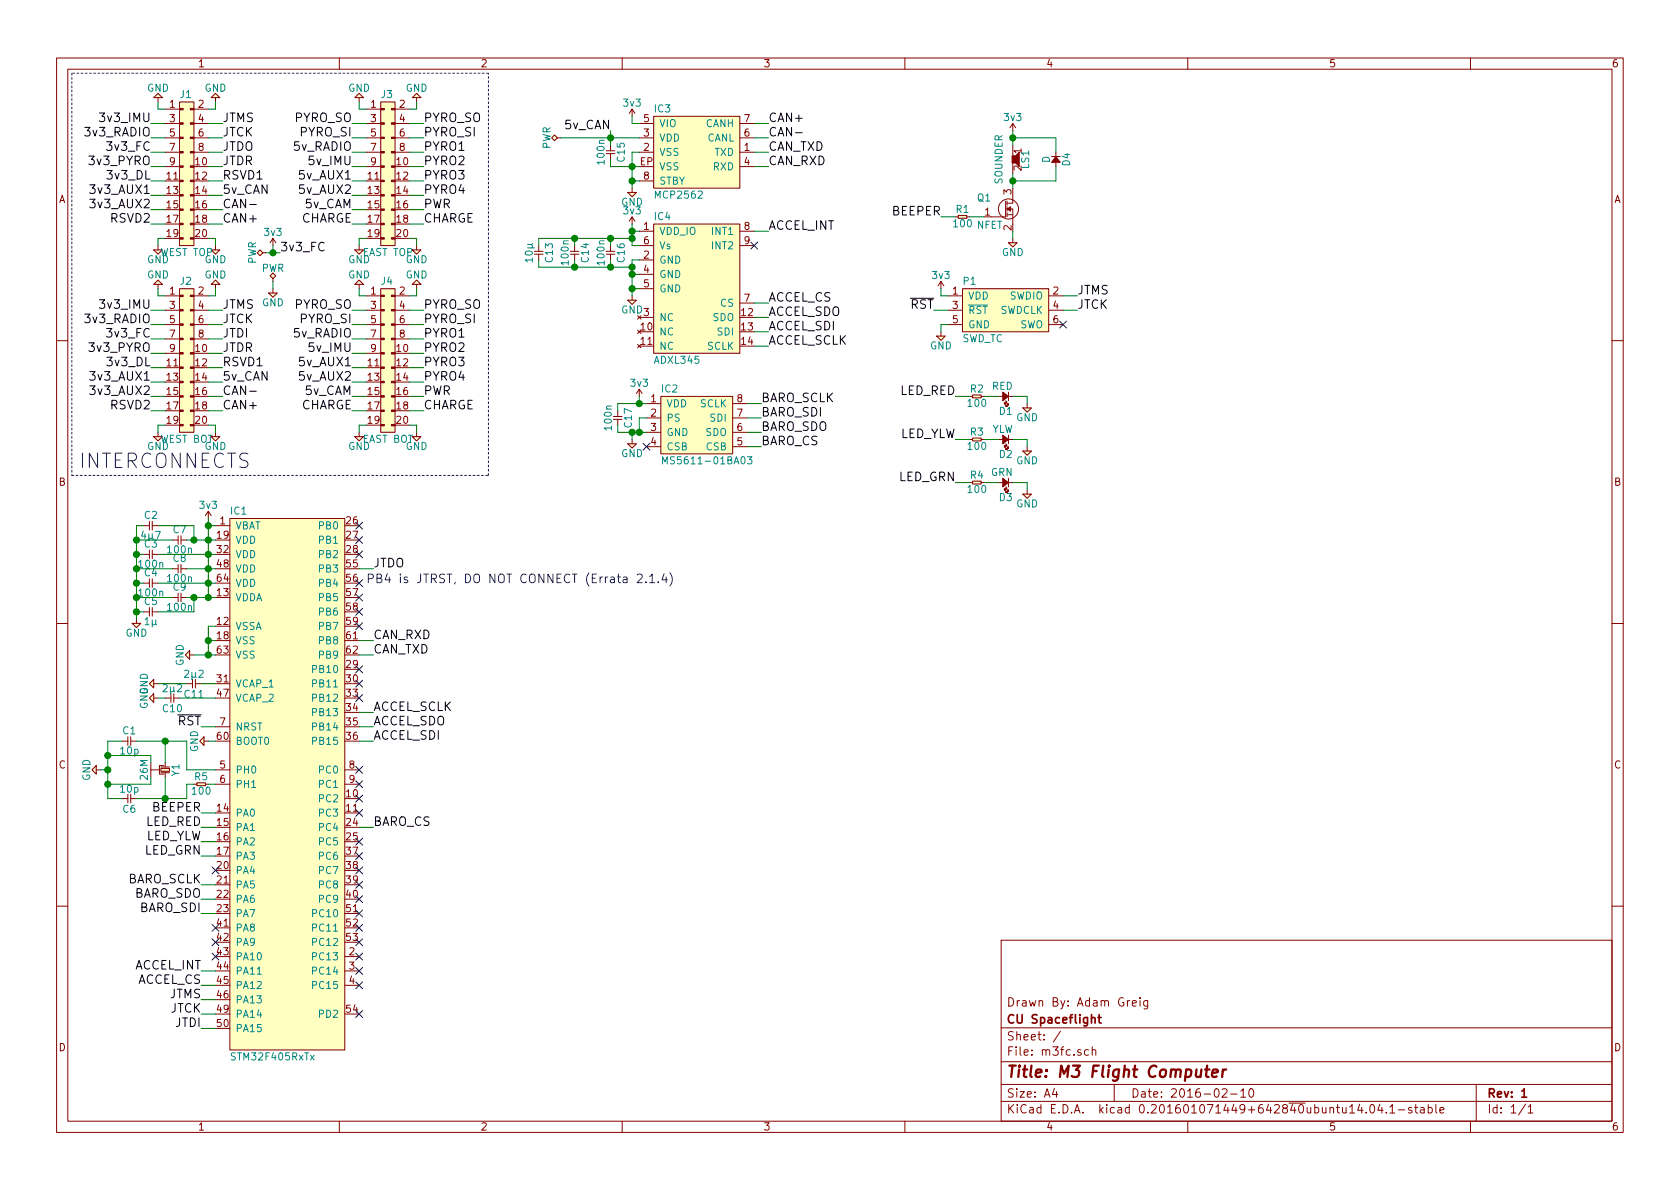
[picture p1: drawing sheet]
EESchema Schematic File Version 2
LIBS:agg-kicad
LIBS:m3fc-cache
EELAYER 25 0
EELAYER END
$Descr A4 11693 8268
encoding utf-8
Sheet 1 1
Title "M3 Flight Computer"
Date "2016-02-10"
Rev "1"
Comp "CU Spaceflight"
Comment1 "Drawn By: Adam Greig"
Comment2 ""
Comment3 ""
Comment4 ""
$EndDescr
$Comp
L CONN_02x10 J3
U 1 1
P 2750 750
F 0 "J3" H 2650 850 50  0000 L CNN
F 1 "EAST TOP" H 2700 -250 50  0000 C CNN
F 2 "agg:TFML-110-02-L-D" H 2750 750 50  0001 C CNN
F 3 "" H 2750 750 50  0001 C CNN
F 4 "TFML-110-02-L-D" H 2750 750 60  0001 C CNN "Samtec"
	1    2750 750 
	1    0    0    -1  
$EndComp
$Comp
L MS5611-01BA03 IC2
U 1 1
P 4800 2900
F 0 "IC2" H 4600 3100 50  0000 L CNN
F 1 "MS5611-01BA03" H 4600 2600 50  0000 L CNN
F 2 "agg:MS5611" H 4600 2500 50  0001 L CNN
F 3 "" H 4850 2900 50  0001 C CNN
F 4 "2362662" H 4600 2400 50  0001 L CNN "Farnell"
	1    4800 2900
	1    0    0    -1  
$EndComp
$Comp
L ADXL345 IC4
U 1 1
P 4850 1900
F 0 "IC4" H 4550 2300 50  0000 L CNN
F 1 "ADXL345" H 4550 1300 50  0000 L CNN
F 2 "agg:ADXL3x5" H 4550 1200 50  0001 L CNN
F 3 "" H 4450 1400 50  0001 C CNN
F 4 "1853935" H 4550 1100 50  0001 L CNN "Farnell"
	1    4850 1900
	1    0    0    -1  
$EndComp
$Comp
L SOUNDER LS1
U 1 1
P 7050 1100
F 0 "LS1" H 7050 1185 50  0000 C CNN
F 1 "SOUNDER" H 7050 1000 50  0000 C CNN
F 2 "agg:KSSG13J12-N" H 7050 1120 50  0001 C CNN
F 3 "" H 7050 1120 50  0001 C CNN
F 4 "2215089" H 7050 1100 60  0001 C CNN "Farnell"
	1    7050 1100
	0    1    1    0   
$EndComp
$Comp
L MCP2562 IC3
U 1 1
P 4850 1050
F 0 "IC3" H 4550 1350 50  0000 L CNN
F 1 "MCP2562" H 4550 750 50  0000 L CNN
F 2 "agg:DFN-8-EP-MICROCHIP" H 4550 650 50  0001 L CNN
F 3 "http://ww1.microchip.com/downloads/en/DeviceDoc/20005167C.pdf" H 4550 550 50  0001 L CNN
F 4 "2448755" H 4550 450 50  0001 L CNN "Farnell"
	1    4850 1050
	1    0    0    -1  
$EndComp
$Comp
L NFET Q1
U 1 1
P 7050 1400
F 0 "Q1" H 6800 1430 50  0000 L CNN
F 1 "NFET" H 6800 1240 50  0000 L CNN
F 2 "agg:SOT-23" H 7050 1400 50  0001 C CNN
F 3 "" H 7050 1400 50  0001 C CNN
F 4 "2069541" H 7050 1400 60  0001 C CNN "Farnell"
	1    7050 1400
	1    0    0    -1  
$EndComp
$Comp
L GND #PWR01
U 1 1
P 1500 1700
F 0 "#PWR01" H 1370 1740 50  0001 L CNN
F 1 "GND" H 1500 1600 50  0000 C CNN
F 2 "" H 1500 1700 60  0000 C CNN
F 3 "" H 1500 1700 60  0000 C CNN
	1    1500 1700
	1    0    0    -1  
$EndComp
$Comp
L GND #PWR02
U 1 1
P 1100 1700
F 0 "#PWR02" H 970 1740 50  0001 L CNN
F 1 "GND" H 1100 1600 50  0000 C CNN
F 2 "" H 1100 1700 60  0000 C CNN
F 3 "" H 1100 1700 60  0000 C CNN
	1    1100 1700
	1    0    0    -1  
$EndComp
$Comp
L GND #PWR03
U 1 1
P 1100 700
F 0 "#PWR03" H 970 740 50  0001 L CNN
F 1 "GND" H 1100 600 50  0000 C CNN
F 2 "" H 1100 700 60  0000 C CNN
F 3 "" H 1100 700 60  0000 C CNN
	1    1100 700 
	-1   0    0    1   
$EndComp
$Comp
L GND #PWR04
U 1 1
P 1500 700
F 0 "#PWR04" H 1370 740 50  0001 L CNN
F 1 "GND" H 1500 600 50  0000 C CNN
F 2 "" H 1500 700 60  0000 C CNN
F 3 "" H 1500 700 60  0000 C CNN
	1    1500 700 
	-1   0    0    1   
$EndComp
$Comp
L GND #PWR05
U 1 1
P 2500 1700
F 0 "#PWR05" H 2370 1740 50  0001 L CNN
F 1 "GND" H 2500 1600 50  0000 C CNN
F 2 "" H 2500 1700 60  0000 C CNN
F 3 "" H 2500 1700 60  0000 C CNN
	1    2500 1700
	1    0    0    -1  
$EndComp
$Comp
L GND #PWR06
U 1 1
P 2900 1700
F 0 "#PWR06" H 2770 1740 50  0001 L CNN
F 1 "GND" H 2900 1600 50  0000 C CNN
F 2 "" H 2900 1700 60  0000 C CNN
F 3 "" H 2900 1700 60  0000 C CNN
	1    2900 1700
	1    0    0    -1  
$EndComp
$Comp
L GND #PWR07
U 1 1
P 2500 700
F 0 "#PWR07" H 2370 740 50  0001 L CNN
F 1 "GND" H 2500 600 50  0000 C CNN
F 2 "" H 2500 700 60  0000 C CNN
F 3 "" H 2500 700 60  0000 C CNN
	1    2500 700 
	-1   0    0    1   
$EndComp
$Comp
L GND #PWR08
U 1 1
P 2900 700
F 0 "#PWR08" H 2770 740 50  0001 L CNN
F 1 "GND" H 2900 600 50  0000 C CNN
F 2 "" H 2900 700 60  0000 C CNN
F 3 "" H 2900 700 60  0000 C CNN
	1    2900 700 
	-1   0    0    1   
$EndComp
Text Label 1550 1050 0    60   ~ 0
JTDO
Text Label 1550 1150 0    60   ~ 0
JTDR
Text Label 1550 850  0    60   ~ 0
JTMS
Text Label 1550 950  0    60   ~ 0
JTCK
Text Label 1050 850  2    60   ~ 0
3v3_IMU
Text Label 1050 950  2    60   ~ 0
3v3_RADIO
Text Label 1050 1050 2    60   ~ 0
3v3_FC
Text Label 1050 1150 2    60   ~ 0
3v3_PYRO
Text Label 1050 1250 2    60   ~ 0
3v3_DL
Text Label 1550 1350 0    60   ~ 0
5v_CAN
Text Label 1550 1450 0    60   ~ 0
CAN-
Text Label 1550 1550 0    60   ~ 0
CAN+
$Comp
L GND #PWR09
U 1 1
P 1500 3000
F 0 "#PWR09" H 1370 3040 50  0001 L CNN
F 1 "GND" H 1500 2900 50  0000 C CNN
F 2 "" H 1500 3000 60  0000 C CNN
F 3 "" H 1500 3000 60  0000 C CNN
	1    1500 3000
	1    0    0    -1  
$EndComp
$Comp
L GND #PWR010
U 1 1
P 1100 3000
F 0 "#PWR010" H 970 3040 50  0001 L CNN
F 1 "GND" H 1100 2900 50  0000 C CNN
F 2 "" H 1100 3000 60  0000 C CNN
F 3 "" H 1100 3000 60  0000 C CNN
	1    1100 3000
	1    0    0    -1  
$EndComp
$Comp
L GND #PWR011
U 1 1
P 1100 2000
F 0 "#PWR011" H 970 2040 50  0001 L CNN
F 1 "GND" H 1100 1900 50  0000 C CNN
F 2 "" H 1100 2000 60  0000 C CNN
F 3 "" H 1100 2000 60  0000 C CNN
	1    1100 2000
	-1   0    0    1   
$EndComp
$Comp
L GND #PWR012
U 1 1
P 1500 2000
F 0 "#PWR012" H 1370 2040 50  0001 L CNN
F 1 "GND" H 1500 1900 50  0000 C CNN
F 2 "" H 1500 2000 60  0000 C CNN
F 3 "" H 1500 2000 60  0000 C CNN
	1    1500 2000
	-1   0    0    1   
$EndComp
Text Label 1550 2350 0    60   ~ 0
JTDI
Text Label 1550 2450 0    60   ~ 0
JTDR
Text Label 1550 2150 0    60   ~ 0
JTMS
Text Label 1550 2250 0    60   ~ 0
JTCK
Text Label 1050 2150 2    60   ~ 0
3v3_IMU
Text Label 1050 2250 2    60   ~ 0
3v3_RADIO
Text Label 1050 2350 2    60   ~ 0
3v3_FC
Text Label 1050 2450 2    60   ~ 0
3v3_PYRO
Text Label 1050 2550 2    60   ~ 0
3v3_DL
Text Label 1550 2650 0    60   ~ 0
5v_CAN
Text Label 1550 2750 0    60   ~ 0
CAN-
Text Label 1550 2850 0    60   ~ 0
CAN+
Text Label 2450 850  2    60   ~ 0
PYRO_SO
Text Label 2950 850  0    60   ~ 0
PYRO_SO
Text Label 2450 950  2    60   ~ 0
PYRO_SI
Text Label 2950 950  0    60   ~ 0
PYRO_SI
Text Label 2450 1050 2    60   ~ 0
5v_RADIO
Text Label 2450 1150 2    60   ~ 0
5v_IMU
Text Label 2450 1250 2    60   ~ 0
5v_AUX1
Text Label 2450 1350 2    60   ~ 0
5v_AUX2
Text Label 2450 1450 2    60   ~ 0
5v_CAM
Text Label 2450 1550 2    60   ~ 0
CHARGE
Text Label 2950 1550 0    60   ~ 0
CHARGE
Text Label 2950 1450 0    60   ~ 0
PWR
Text Label 2950 1350 0    60   ~ 0
PYRO4
Text Label 2950 1250 0    60   ~ 0
PYRO3
Text Label 2950 1150 0    60   ~ 0
PYRO2
Text Label 2950 1050 0    60   ~ 0
PYRO1
$Comp
L CONN_02x10 J4
U 1 1
P 2750 2050
F 0 "J4" H 2650 2150 50  0000 L CNN
F 1 "EAST BOT" H 2700 1050 50  0000 C CNN
F 2 "agg:SFML-110-02-L-D-LC" H 2750 2050 50  0001 C CNN
F 3 "" H 2750 2050 50  0001 C CNN
F 4 "SFML-110-02-L-D-LC" H 2750 2050 60  0001 C CNN "Samtec"
	1    2750 2050
	1    0    0    -1  
$EndComp
$Comp
L GND #PWR013
U 1 1
P 2500 3000
F 0 "#PWR013" H 2370 3040 50  0001 L CNN
F 1 "GND" H 2500 2900 50  0000 C CNN
F 2 "" H 2500 3000 60  0000 C CNN
F 3 "" H 2500 3000 60  0000 C CNN
	1    2500 3000
	1    0    0    -1  
$EndComp
$Comp
L GND #PWR014
U 1 1
P 2900 3000
F 0 "#PWR014" H 2770 3040 50  0001 L CNN
F 1 "GND" H 2900 2900 50  0000 C CNN
F 2 "" H 2900 3000 60  0000 C CNN
F 3 "" H 2900 3000 60  0000 C CNN
	1    2900 3000
	1    0    0    -1  
$EndComp
$Comp
L GND #PWR015
U 1 1
P 2500 2000
F 0 "#PWR015" H 2370 2040 50  0001 L CNN
F 1 "GND" H 2500 1900 50  0000 C CNN
F 2 "" H 2500 2000 60  0000 C CNN
F 3 "" H 2500 2000 60  0000 C CNN
	1    2500 2000
	-1   0    0    1   
$EndComp
$Comp
L GND #PWR016
U 1 1
P 2900 2000
F 0 "#PWR016" H 2770 2040 50  0001 L CNN
F 1 "GND" H 2900 1900 50  0000 C CNN
F 2 "" H 2900 2000 60  0000 C CNN
F 3 "" H 2900 2000 60  0000 C CNN
	1    2900 2000
	-1   0    0    1   
$EndComp
Text Label 2450 2150 2    60   ~ 0
PYRO_SO
Text Label 2950 2150 0    60   ~ 0
PYRO_SO
Text Label 2450 2250 2    60   ~ 0
PYRO_SI
Text Label 2950 2250 0    60   ~ 0
PYRO_SI
Text Label 2450 2350 2    60   ~ 0
5v_RADIO
Text Label 2450 2450 2    60   ~ 0
5v_IMU
Text Label 2450 2550 2    60   ~ 0
5v_AUX1
Text Label 2450 2650 2    60   ~ 0
5v_AUX2
Text Label 2450 2750 2    60   ~ 0
5v_CAM
Text Label 2450 2850 2    60   ~ 0
CHARGE
Text Label 2950 2850 0    60   ~ 0
CHARGE
Text Label 2950 2750 0    60   ~ 0
PWR
Text Label 2950 2650 0    60   ~ 0
PYRO4
Text Label 2950 2550 0    60   ~ 0
PYRO3
Text Label 2950 2450 0    60   ~ 0
PYRO2
Text Label 2950 2350 0    60   ~ 0
PYRO1
Text Notes 550  3250 0    100  ~ 0
INTERCONNECTS
$Comp
L 3v3 #PWR017
U 1 1
P 1900 1700
F 0 "#PWR017" H 1900 1810 50  0001 L CNN
F 1 "3v3" H 1900 1790 50  0000 C CNN
F 2 "" H 1900 1700 60  0000 C CNN
F 3 "" H 1900 1700 60  0000 C CNN
	1    1900 1700
	1    0    0    -1  
$EndComp
Text Label 1950 1750 0    60   ~ 0
3v3_FC
$Comp
L GND #PWR018
U 1 1
P 1900 2000
F 0 "#PWR018" H 1770 2040 50  0001 L CNN
F 1 "GND" H 1900 1900 50  0000 C CNN
F 2 "" H 1900 2000 60  0000 C CNN
F 3 "" H 1900 2000 60  0000 C CNN
	1    1900 2000
	1    0    0    -1  
$EndComp
$Comp
L 3v3 #PWR019
U 1 1
P 4400 800
F 0 "#PWR019" H 4400 910 50  0001 L CNN
F 1 "3v3" H 4400 890 50  0000 C CNN
F 2 "" H 4400 800 60  0000 C CNN
F 3 "" H 4400 800 60  0000 C CNN
	1    4400 800 
	1    0    0    -1  
$EndComp
Text Label 4250 900  2    60   ~ 0
5v_CAN
$Comp
L GND #PWR020
U 1 1
P 4400 1300
F 0 "#PWR020" H 4270 1340 50  0001 L CNN
F 1 "GND" H 4400 1200 50  0000 C CNN
F 2 "" H 4400 1300 60  0000 C CNN
F 3 "" H 4400 1300 60  0000 C CNN
	1    4400 1300
	1    0    0    -1  
$EndComp
Text Label 5350 850  0    60   ~ 0
CAN+
Text Label 5350 950  0    60   ~ 0
CAN-
Text Label 5350 1050 0    60   ~ 0
CAN_TXD
Text Label 5350 1150 0    60   ~ 0
CAN_RXD
$Comp
L 3v3 #PWR021
U 1 1
P 4400 1550
F 0 "#PWR021" H 4400 1660 50  0001 L CNN
F 1 "3v3" H 4400 1640 50  0000 C CNN
F 2 "" H 4400 1550 60  0000 C CNN
F 3 "" H 4400 1550 60  0000 C CNN
	1    4400 1550
	1    0    0    -1  
$EndComp
$Comp
L C C15
U 1 1
P 4250 1000
F 0 "C15" H 4300 1070 50  0000 C CNN
F 1 "100n" H 4300 930 50  0000 C CNN
F 2 "agg:0402" H 4250 1000 50  0001 C CNN
F 3 "" H 4250 1000 50  0001 C CNN
F 4 "2496771" H 4250 1000 60  0001 C CNN "Farnell"
	1    4250 1000
	0    1    1    0   
$EndComp
$Comp
L GND #PWR022
U 1 1
P 4400 2050
F 0 "#PWR022" H 4270 2090 50  0001 L CNN
F 1 "GND" H 4400 1950 50  0000 C CNN
F 2 "" H 4400 2050 60  0000 C CNN
F 3 "" H 4400 2050 60  0000 C CNN
	1    4400 2050
	1    0    0    -1  
$EndComp
$Comp
L C C14
U 1 1
P 4000 1700
F 0 "C14" H 4050 1770 50  0000 C CNN
F 1 "100n" H 4050 1630 50  0000 C CNN
F 2 "agg:0402" H 4000 1700 50  0001 C CNN
F 3 "" H 4000 1700 50  0001 C CNN
F 4 "2496771" H 4000 1700 60  0001 C CNN "Farnell"
	1    4000 1700
	0    1    1    0   
$EndComp
NoConn ~ 5250 1700
Text Label 5350 1600 0    60   ~ 0
ACCEL_INT
Text Label 5350 2100 0    60   ~ 0
ACCEL_CS
Text Label 5350 2200 0    60   ~ 0
ACCEL_SDO
Text Label 5350 2300 0    60   ~ 0
ACCEL_SDI
Text Label 5350 2400 0    60   ~ 0
ACCEL_SCLK
$Comp
L R R1
U 1 1
P 6650 1500
F 0 "R1" H 6700 1550 50  0000 C CNN
F 1 "100" H 6700 1450 50  0000 C CNN
F 2 "agg:0402" H 6650 1500 50  0001 C CNN
F 3 "" H 6650 1500 50  0001 C CNN
F 4 "9239111" H 6650 1500 60  0001 C CNN "Farnell"
	1    6650 1500
	1    0    0    -1  
$EndComp
$Comp
L 3v3 #PWR023
U 1 1
P 7050 900
F 0 "#PWR023" H 7050 1010 50  0001 L CNN
F 1 "3v3" H 7050 990 50  0000 C CNN
F 2 "" H 7050 900 60  0000 C CNN
F 3 "" H 7050 900 60  0000 C CNN
	1    7050 900 
	1    0    0    -1  
$EndComp
$Comp
L GND #PWR024
U 1 1
P 7050 1650
F 0 "#PWR024" H 6920 1690 50  0001 L CNN
F 1 "GND" H 7050 1550 50  0000 C CNN
F 2 "" H 7050 1650 60  0000 C CNN
F 3 "" H 7050 1650 60  0000 C CNN
	1    7050 1650
	1    0    0    -1  
$EndComp
Text Label 6550 1500 2    60   ~ 0
BEEPER
$Comp
L 3v3 #PWR025
U 1 1
P 4450 2750
F 0 "#PWR025" H 4450 2860 50  0001 L CNN
F 1 "3v3" H 4450 2840 50  0000 C CNN
F 2 "" H 4450 2750 60  0000 C CNN
F 3 "" H 4450 2750 60  0000 C CNN
	1    4450 2750
	1    0    0    -1  
$EndComp
$Comp
L GND #PWR026
U 1 1
P 4400 3050
F 0 "#PWR026" H 4270 3090 50  0001 L CNN
F 1 "GND" H 4400 2950 50  0000 C CNN
F 2 "" H 4400 3050 60  0000 C CNN
F 3 "" H 4400 3050 60  0000 C CNN
	1    4400 3050
	1    0    0    -1  
$EndComp
$Comp
L C C17
U 1 1
P 4300 2850
F 0 "C17" H 4350 2920 50  0000 C CNN
F 1 "100n" H 4350 2780 50  0000 C CNN
F 2 "agg:0402" H 4300 2850 50  0001 C CNN
F 3 "" H 4300 2850 50  0001 C CNN
F 4 "2496771" H 4300 2850 60  0001 C CNN "Farnell"
	1    4300 2850
	0    1    1    0   
$EndComp
Text Label 5300 2800 0    60   ~ 0
BARO_SCLK
Text Label 5300 2900 0    60   ~ 0
BARO_SDI
Text Label 5300 3000 0    60   ~ 0
BARO_SDO
Text Label 5300 3100 0    60   ~ 0
BARO_CS
$Comp
L SWD_TC P1
U 1 1
P 7000 2150
F 0 "P1" H 6700 2350 50  0000 L CNN
F 1 "SWD_TC" H 6700 1950 50  0000 L CNN
F 2 "agg:TC2030-NL" H 6700 1850 50  0001 L CNN
F 3 "" H 6600 2250 50  0001 C CNN
	1    7000 2150
	1    0    0    -1  
$EndComp
$Comp
L 3v3 #PWR027
U 1 1
P 6550 2000
F 0 "#PWR027" H 6550 2110 50  0001 L CNN
F 1 "3v3" H 6550 2090 50  0000 C CNN
F 2 "" H 6550 2000 60  0000 C CNN
F 3 "" H 6550 2000 60  0000 C CNN
	1    6550 2000
	1    0    0    -1  
$EndComp
$Comp
L GND #PWR028
U 1 1
P 6550 2300
F 0 "#PWR028" H 6420 2340 50  0001 L CNN
F 1 "GND" H 6550 2200 50  0000 C CNN
F 2 "" H 6550 2300 60  0000 C CNN
F 3 "" H 6550 2300 60  0000 C CNN
	1    6550 2300
	1    0    0    -1  
$EndComp
Text Label 6500 2150 2    60   ~ 0
~RST
NoConn ~ 7400 2250
Text Label 7500 2050 0    60   ~ 0
JTMS
Text Label 7500 2150 0    60   ~ 0
JTCK
$Comp
L LED D1
U 1 1
P 7050 2750
F 0 "D1" H 7050 2850 50  0000 L CNN
F 1 "RED" H 7050 2675 50  0000 L CNN
F 2 "agg:0603-LED" H 7050 2750 50  0001 C CNN
F 3 "" H 7050 2750 50  0001 C CNN
F 4 "2314404" H 7050 2750 60  0001 C CNN "Farnell"
	1    7050 2750
	-1   0    0    1   
$EndComp
$Comp
L R R2
U 1 1
P 6750 2750
F 0 "R2" H 6800 2800 50  0000 C CNN
F 1 "100" H 6800 2700 50  0000 C CNN
F 2 "agg:0402" H 6750 2750 50  0001 C CNN
F 3 "" H 6750 2750 50  0001 C CNN
F 4 "9239111" H 6750 2750 60  0001 C CNN "Farnell"
	1    6750 2750
	1    0    0    -1  
$EndComp
$Comp
L R R3
U 1 1
P 6750 3050
F 0 "R3" H 6800 3100 50  0000 C CNN
F 1 "100" H 6800 3000 50  0000 C CNN
F 2 "agg:0402" H 6750 3050 50  0001 C CNN
F 3 "" H 6750 3050 50  0001 C CNN
F 4 "9239111" H 6750 3050 60  0001 C CNN "Farnell"
	1    6750 3050
	1    0    0    -1  
$EndComp
$Comp
L R R4
U 1 1
P 6750 3350
F 0 "R4" H 6800 3400 50  0000 C CNN
F 1 "100" H 6800 3300 50  0000 C CNN
F 2 "agg:0402" H 6750 3350 50  0001 C CNN
F 3 "" H 6750 3350 50  0001 C CNN
F 4 "9239111" H 6750 3350 60  0001 C CNN "Farnell"
	1    6750 3350
	1    0    0    -1  
$EndComp
$Comp
L LED D2
U 1 1
P 7050 3050
F 0 "D2" H 7050 3150 50  0000 L CNN
F 1 "YLW" H 7050 2975 50  0000 L CNN
F 2 "agg:0603-LED" H 7050 3050 50  0001 C CNN
F 3 "" H 7050 3050 50  0001 C CNN
F 4 "2335804" H 7050 3050 60  0001 C CNN "Farnell"
	1    7050 3050
	-1   0    0    1   
$EndComp
$Comp
L LED D3
U 1 1
P 7050 3350
F 0 "D3" H 7050 3450 50  0000 L CNN
F 1 "GRN" H 7050 3275 50  0000 L CNN
F 2 "agg:0603-LED" H 7050 3350 50  0001 C CNN
F 3 "" H 7050 3350 50  0001 C CNN
F 4 "2290363" H 7050 3350 60  0001 C CNN "Farnell"
	1    7050 3350
	-1   0    0    1   
$EndComp
$Comp
L GND #PWR029
U 1 1
P 7150 2800
F 0 "#PWR029" H 7020 2840 50  0001 L CNN
F 1 "GND" H 7150 2700 50  0000 C CNN
F 2 "" H 7150 2800 60  0000 C CNN
F 3 "" H 7150 2800 60  0000 C CNN
	1    7150 2800
	1    0    0    -1  
$EndComp
$Comp
L GND #PWR030
U 1 1
P 7150 3100
F 0 "#PWR030" H 7020 3140 50  0001 L CNN
F 1 "GND" H 7150 3000 50  0000 C CNN
F 2 "" H 7150 3100 60  0000 C CNN
F 3 "" H 7150 3100 60  0000 C CNN
	1    7150 3100
	1    0    0    -1  
$EndComp
$Comp
L GND #PWR031
U 1 1
P 7150 3400
F 0 "#PWR031" H 7020 3440 50  0001 L CNN
F 1 "GND" H 7150 3300 50  0000 C CNN
F 2 "" H 7150 3400 60  0000 C CNN
F 3 "" H 7150 3400 60  0000 C CNN
	1    7150 3400
	1    0    0    -1  
$EndComp
Text Label 6650 3350 2    60   ~ 0
LED_GRN
Text Label 6650 2750 2    60   ~ 0
LED_RED
Text Label 6650 3050 2    60   ~ 0
LED_YLW
$Comp
L C C13
U 1 1
P 3750 1700
F 0 "C13" H 3800 1770 50  0000 C CNN
F 1 "10µ" H 3800 1630 50  0000 C CNN
F 2 "agg:0603" H 3750 1700 50  0001 C CNN
F 3 "" H 3750 1700 50  0001 C CNN
F 4 "2456110" H 3750 1700 60  0001 C CNN "Farnell"
	1    3750 1700
	0    1    1    0   
$EndComp
$Comp
L C C16
U 1 1
P 4250 1700
F 0 "C16" H 4300 1770 50  0000 C CNN
F 1 "100n" H 4300 1630 50  0000 C CNN
F 2 "agg:0402" H 4250 1700 50  0001 C CNN
F 3 "" H 4250 1700 50  0001 C CNN
F 4 "2496771" H 4250 1700 60  0001 C CNN "Farnell"
	1    4250 1700
	0    1    1    0   
$EndComp
$Comp
L CONN_02x10 J1
U 1 1
P 1350 750
F 0 "J1" H 1250 850 50  0000 L CNN
F 1 "WEST TOP" H 1300 -250 50  0000 C CNN
F 2 "agg:TFML-110-02-L-D" H 1350 750 50  0001 C CNN
F 3 "" H 1350 750 50  0001 C CNN
F 4 "TFML-110-02-L-D" H 1350 750 60  0001 C CNN "Samtec"
	1    1350 750 
	1    0    0    -1  
$EndComp
$Comp
L CONN_02x10 J2
U 1 1
P 1350 2050
F 0 "J2" H 1250 2150 50  0000 L CNN
F 1 "WEST BOT" H 1300 1050 50  0000 C CNN
F 2 "agg:SFML-110-02-L-D-LC" H 1350 2050 50  0001 C CNN
F 3 "" H 1350 2050 50  0001 C CNN
F 4 "SFML-110-02-L-D-LC" H 1350 2050 60  0001 C CNN "Samtec"
	1    1350 2050
	1    0    0    -1  
$EndComp
Text Label 1050 1350 2    60   ~ 0
3v3_AUX1
Text Label 1050 1450 2    60   ~ 0
3v3_AUX2
Text Label 1050 2650 2    60   ~ 0
3v3_AUX1
Text Label 1050 2750 2    60   ~ 0
3v3_AUX2
Text Label 1550 1250 0    60   ~ 0
RSVD1
Text Label 1550 2550 0    60   ~ 0
RSVD1
Text Label 1050 2850 2    60   ~ 0
RSVD2
Text Label 1050 1550 2    60   ~ 0
RSVD2
$Comp
L STM32F405RxTx IC1
U 1 1
P 2000 5450
F 0 "IC1" H 1600 7350 50  0000 L CNN
F 1 "STM32F405RxTx" H 1600 3550 50  0000 L CNN
F 2 "agg:LQFP-64" H 1600 3450 50  0001 L CNN
F 3 "http://www.st.com/st-web-ui/static/active/en/resource/technical/document/datasheet/DM00037051.pdf" H 1600 3350 50  0001 L CNN
F 4 "2064363" H 1600 3250 50  0001 L CNN "Farnell"
	1    2000 5450
	1    0    0    -1  
$EndComp
Text Label 1400 6950 2    60   ~ 0
JTMS
Text Label 1400 7050 2    60   ~ 0
JTCK
Text Label 1400 7150 2    60   ~ 0
JTDI
Text Label 2600 3950 0    60   ~ 0
JTDO
Text Notes 2550 4050 0    60   ~ 0
PB4 is JTRST, DO NOT CONNECT (Errata 2.1.4)
NoConn ~ 2500 4050
Text Label 1400 5050 2    60   ~ 0
~RST
$Comp
L GND #PWR032
U 1 1
P 1450 5150
F 0 "#PWR032" H 1320 5190 50  0001 L CNN
F 1 "GND" H 1450 5050 50  0000 C CNN
F 2 "" H 1450 5150 60  0000 C CNN
F 3 "" H 1450 5150 60  0000 C CNN
	1    1450 5150
	0    1    1    0   
$EndComp
$Comp
L C C11
U 1 1
P 1400 4750
F 0 "C11" H 1450 4820 50  0000 C CNN
F 1 "2µ2" H 1450 4680 50  0000 C CNN
F 2 "agg:0402" H 1400 4750 50  0001 C CNN
F 3 "" H 1400 4750 50  0001 C CNN
F 4 "2362088" H 1400 4750 60  0001 C CNN "Farnell"
	1    1400 4750
	-1   0    0    1   
$EndComp
$Comp
L C C10
U 1 1
P 1250 4850
F 0 "C10" H 1300 4920 50  0000 C CNN
F 1 "2µ2" H 1300 4780 50  0000 C CNN
F 2 "agg:0402" H 1250 4850 50  0001 C CNN
F 3 "" H 1250 4850 50  0001 C CNN
F 4 "2362088" H 1250 4850 60  0001 C CNN "Farnell"
	1    1250 4850
	-1   0    0    1   
$EndComp
$Comp
L GND #PWR033
U 1 1
P 1100 4750
F 0 "#PWR033" H 970 4790 50  0001 L CNN
F 1 "GND" H 1100 4650 50  0000 C CNN
F 2 "" H 1100 4750 60  0000 C CNN
F 3 "" H 1100 4750 60  0000 C CNN
	1    1100 4750
	0    1    1    0   
$EndComp
$Comp
L GND #PWR034
U 1 1
P 1100 4850
F 0 "#PWR034" H 970 4890 50  0001 L CNN
F 1 "GND" H 1100 4750 50  0000 C CNN
F 2 "" H 1100 4850 60  0000 C CNN
F 3 "" H 1100 4850 60  0000 C CNN
	1    1100 4850
	0    1    1    0   
$EndComp
$Comp
L SMD_XTAL Y1
U 1 1
P 1150 5300
F 0 "Y1" H 1200 5370 50  0000 C CNN
F 1 "26M" H 1200 5150 50  0000 C CNN
F 2 "agg:XTAL-20x16" H 1200 5080 50  0001 C CNN
F 3 "" H 1150 5300 50  0001 C CNN
F 4 "2506952" H 1150 5300 60  0001 C CNN "Farnell"
	1    1150 5300
	0    1    1    0   
$EndComp
$Comp
L C C6
U 1 1
P 950 5550
F 0 "C6" H 1000 5620 50  0000 C CNN
F 1 "10p" H 1000 5480 50  0000 C CNN
F 2 "agg:0402" H 950 5550 50  0001 C CNN
F 3 "" H 950 5550 50  0001 C CNN
F 4 "2496790" H 950 5550 60  0001 C CNN "Farnell"
	1    950  5550
	-1   0    0    1   
$EndComp
$Comp
L C C1
U 1 1
P 850 5150
F 0 "C1" H 900 5220 50  0000 C CNN
F 1 "10p" H 900 5080 50  0000 C CNN
F 2 "agg:0402" H 850 5150 50  0001 C CNN
F 3 "" H 850 5150 50  0001 C CNN
F 4 "2496790" H 850 5150 60  0001 C CNN "Farnell"
	1    850  5150
	1    0    0    -1  
$EndComp
$Comp
L GND #PWR035
U 1 1
P 700 5350
F 0 "#PWR035" H 570 5390 50  0001 L CNN
F 1 "GND" H 700 5250 50  0000 C CNN
F 2 "" H 700 5350 60  0000 C CNN
F 3 "" H 700 5350 60  0000 C CNN
	1    700  5350
	0    1    1    0   
$EndComp
Wire Wire Line
	1100 700  1100 750 
Wire Wire Line
	1100 750  1150 750 
Wire Wire Line
	1450 750  1500 750 
Wire Wire Line
	1500 750  1500 700 
Wire Wire Line
	1450 1650 1500 1650
Wire Wire Line
	1500 1650 1500 1700
Wire Wire Line
	1150 1650 1100 1650
Wire Wire Line
	1100 1650 1100 1700
Wire Wire Line
	2850 750  2900 750 
Wire Wire Line
	2900 750  2900 700 
Wire Wire Line
	2550 750  2500 750 
Wire Wire Line
	2500 750  2500 700 
Wire Wire Line
	2550 1650 2500 1650
Wire Wire Line
	2500 1650 2500 1700
Wire Wire Line
	2850 1650 2900 1650
Wire Wire Line
	2900 1650 2900 1700
Wire Wire Line
	1150 850  1050 850 
Wire Wire Line
	1150 950  1050 950 
Wire Wire Line
	1150 1050 1050 1050
Wire Wire Line
	1150 1150 1050 1150
Wire Wire Line
	1450 1550 1550 1550
Wire Wire Line
	1450 1450 1550 1450
Wire Wire Line
	1450 1350 1550 1350
Wire Wire Line
	1450 1150 1550 1150
Wire Wire Line
	1450 1050 1550 1050
Wire Wire Line
	1450 950  1550 950 
Wire Wire Line
	1450 850  1550 850 
Wire Wire Line
	1100 2000 1100 2050
Wire Wire Line
	1100 2050 1150 2050
Wire Wire Line
	1450 2050 1500 2050
Wire Wire Line
	1500 2050 1500 2000
Wire Wire Line
	1450 2950 1500 2950
Wire Wire Line
	1500 2950 1500 3000
Wire Wire Line
	1150 2950 1100 2950
Wire Wire Line
	1100 2950 1100 3000
Wire Wire Line
	1150 2150 1050 2150
Wire Wire Line
	1150 2250 1050 2250
Wire Wire Line
	1150 2350 1050 2350
Wire Wire Line
	1150 2450 1050 2450
Wire Wire Line
	1450 2850 1550 2850
Wire Wire Line
	1450 2750 1550 2750
Wire Wire Line
	1450 2650 1550 2650
Wire Wire Line
	1450 2450 1550 2450
Wire Wire Line
	1450 2350 1550 2350
Wire Wire Line
	1450 2250 1550 2250
Wire Wire Line
	1450 2150 1550 2150
Wire Wire Line
	2550 850  2450 850 
Wire Wire Line
	2450 950  2550 950 
Wire Wire Line
	2550 1050 2450 1050
Wire Wire Line
	2450 1150 2550 1150
Wire Wire Line
	2550 1250 2450 1250
Wire Wire Line
	2450 1350 2550 1350
Wire Wire Line
	2550 1450 2450 1450
Wire Wire Line
	2450 1550 2550 1550
Wire Wire Line
	2850 1550 2950 1550
Wire Wire Line
	2950 1450 2850 1450
Wire Wire Line
	2850 1350 2950 1350
Wire Wire Line
	2850 1250 2950 1250
Wire Wire Line
	2950 1150 2850 1150
Wire Wire Line
	2850 1050 2950 1050
Wire Wire Line
	2950 950  2850 950 
Wire Wire Line
	2850 850  2950 850 
Wire Wire Line
	2850 2050 2900 2050
Wire Wire Line
	2900 2050 2900 2000
Wire Wire Line
	2550 2050 2500 2050
Wire Wire Line
	2500 2050 2500 2000
Wire Wire Line
	2550 2950 2500 2950
Wire Wire Line
	2500 2950 2500 3000
Wire Wire Line
	2850 2950 2900 2950
Wire Wire Line
	2900 2950 2900 3000
Wire Wire Line
	2550 2150 2450 2150
Wire Wire Line
	2450 2250 2550 2250
Wire Wire Line
	2550 2350 2450 2350
Wire Wire Line
	2450 2450 2550 2450
Wire Wire Line
	2550 2550 2450 2550
Wire Wire Line
	2450 2650 2550 2650
Wire Wire Line
	2550 2750 2450 2750
Wire Wire Line
	2450 2850 2550 2850
Wire Wire Line
	2850 2850 2950 2850
Wire Wire Line
	2950 2750 2850 2750
Wire Wire Line
	2850 2650 2950 2650
Wire Wire Line
	2850 2550 2950 2550
Wire Wire Line
	2950 2450 2850 2450
Wire Wire Line
	2850 2350 2950 2350
Wire Wire Line
	2950 2250 2850 2250
Wire Wire Line
	2850 2150 2950 2150
Wire Notes Line
	3400 500  500  500 
Wire Notes Line
	500  3300 3400 3300
Wire Notes Line
	3400 3300 3400 500 
Wire Notes Line
	500  500  500  3300
Wire Wire Line
	3900 950  4450 950 
Wire Wire Line
	4450 1050 4400 1050
Wire Wire Line
	4400 1050 4400 1300
Wire Wire Line
	4250 1150 4450 1150
Connection ~ 4400 1150
Wire Wire Line
	4450 850  4400 850 
Wire Wire Line
	4400 850  4400 800 
Wire Wire Line
	5250 850  5350 850 
Wire Wire Line
	5250 950  5350 950 
Wire Wire Line
	5250 1050 5350 1050
Wire Wire Line
	5250 1150 5350 1150
Wire Wire Line
	4400 1550 4400 1700
Wire Wire Line
	4400 1600 4450 1600
Connection ~ 4400 1600
Wire Wire Line
	4250 900  4250 1000
Connection ~ 4250 950 
Wire Wire Line
	4250 1100 4250 1150
Wire Wire Line
	4400 1800 4400 2050
Wire Wire Line
	4450 2000 4400 2000
Connection ~ 4400 2000
Wire Wire Line
	4400 1900 4450 1900
Connection ~ 4400 1900
Wire Wire Line
	5250 1600 5350 1600
Wire Wire Line
	5350 2400 5250 2400
Wire Wire Line
	5250 2300 5350 2300
Wire Wire Line
	5350 2200 5250 2200
Wire Wire Line
	5250 2100 5350 2100
Wire Wire Line
	6750 1500 6850 1500
Wire Wire Line
	7050 1200 7050 1300
Wire Wire Line
	7050 900  7050 1000
Wire Wire Line
	7050 1650 7050 1600
Wire Wire Line
	6650 1500 6550 1500
Wire Wire Line
	4450 2750 4450 2800
Wire Wire Line
	4300 2800 4500 2800
Wire Wire Line
	4300 3000 4500 3000
Wire Wire Line
	4400 3000 4400 3050
Wire Wire Line
	4300 2850 4300 2800
Connection ~ 4450 2800
Wire Wire Line
	4300 2950 4300 3000
Connection ~ 4400 3000
Wire Wire Line
	4500 2900 4450 2900
Wire Wire Line
	4450 2900 4450 3000
Connection ~ 4450 3000
Wire Wire Line
	5200 3100 5300 3100
Wire Wire Line
	5300 3000 5200 3000
Wire Wire Line
	5200 2900 5300 2900
Wire Wire Line
	5300 2800 5200 2800
Wire Wire Line
	6550 2000 6550 2050
Wire Wire Line
	6550 2050 6600 2050
Wire Wire Line
	6550 2300 6550 2250
Wire Wire Line
	6550 2250 6600 2250
Wire Wire Line
	6600 2150 6500 2150
Wire Wire Line
	7400 2050 7500 2050
Wire Wire Line
	7400 2150 7500 2150
Wire Wire Line
	7050 3350 7150 3350
Wire Wire Line
	7150 3350 7150 3400
Wire Wire Line
	7050 3050 7150 3050
Wire Wire Line
	7150 3050 7150 3100
Wire Wire Line
	7050 2750 7150 2750
Wire Wire Line
	7150 2750 7150 2800
Wire Wire Line
	6950 2750 6850 2750
Wire Wire Line
	6850 3050 6950 3050
Wire Wire Line
	6950 3350 6850 3350
Wire Wire Line
	6650 3350 6750 3350
Wire Wire Line
	6750 3050 6650 3050
Wire Wire Line
	6650 2750 6750 2750
Wire Wire Line
	4400 1800 4450 1800
Wire Wire Line
	4400 1700 4450 1700
Wire Wire Line
	3750 1650 4400 1650
Wire Wire Line
	4250 1650 4250 1700
Connection ~ 4400 1650
Wire Wire Line
	4000 1650 4000 1700
Connection ~ 4250 1650
Wire Wire Line
	3750 1650 3750 1700
Connection ~ 4000 1650
Wire Wire Line
	4250 1850 4250 1800
Wire Wire Line
	3750 1850 4400 1850
Connection ~ 4400 1850
Wire Wire Line
	4000 1800 4000 1850
Connection ~ 4250 1850
Wire Wire Line
	3750 1800 3750 1850
Connection ~ 4000 1850
Wire Wire Line
	4450 1250 4400 1250
Connection ~ 4400 1250
Wire Wire Line
	1150 2550 1050 2550
Wire Wire Line
	1150 1250 1050 1250
Wire Wire Line
	1150 1350 1050 1350
Wire Wire Line
	1050 1450 1150 1450
Wire Wire Line
	1150 2650 1050 2650
Wire Wire Line
	1050 2750 1150 2750
Wire Wire Line
	1450 1250 1550 1250
Wire Wire Line
	1450 2550 1550 2550
Wire Wire Line
	1150 2850 1050 2850
Wire Wire Line
	1150 1550 1050 1550
Wire Wire Line
	1500 6950 1400 6950
Wire Wire Line
	1400 7050 1500 7050
Wire Wire Line
	1500 7150 1400 7150
Wire Wire Line
	2500 3950 2600 3950
Wire Wire Line
	1400 5050 1500 5050
Wire Wire Line
	1450 5150 1500 5150
Wire Wire Line
	1100 4850 1150 4850
Wire Wire Line
	1100 4750 1300 4750
Wire Wire Line
	1400 4750 1500 4750
Wire Wire Line
	1500 4850 1250 4850
Wire Wire Line
	750  5150 750  5550
Wire Wire Line
	750  5350 700  5350
Connection ~ 750  5350
Wire Wire Line
	850  5150 750  5150
Connection ~ 750  5250
Wire Wire Line
	750  5550 850  5550
Connection ~ 750  5450
Wire Wire Line
	1050 5300 1050 5250
Wire Wire Line
	1050 5250 750  5250
Wire Wire Line
	1050 5400 1050 5450
Wire Wire Line
	1050 5450 750  5450
Wire Wire Line
	950  5550 1300 5550
Wire Wire Line
	950  5150 1300 5150
Wire Wire Line
	1150 5300 1150 5150
Connection ~ 1150 5150
Wire Wire Line
	1150 5400 1150 5550
Connection ~ 1150 5550
$Comp
L C C7
U 1 1
P 1200 3750
F 0 "C7" H 1250 3820 50  0000 C CNN
F 1 "100n" H 1250 3680 50  0000 C CNN
F 2 "agg:0402" H 1200 3750 50  0001 C CNN
F 3 "" H 1200 3750 50  0001 C CNN
F 4 "2496771" H 1200 3750 60  0001 C CNN "Farnell"
	1    1200 3750
	1    0    0    -1  
$EndComp
$Comp
L C C5
U 1 1
P 1000 4250
F 0 "C5" H 1050 4320 50  0000 C CNN
F 1 "1µ" H 1050 4180 50  0000 C CNN
F 2 "agg:0402" H 1000 4250 50  0001 C CNN
F 3 "" H 1000 4250 50  0001 C CNN
F 4 "2496814" H 1000 4250 60  0001 C CNN "Farnell"
	1    1000 4250
	1    0    0    -1  
$EndComp
$Comp
L C C2
U 1 1
P 1000 3650
F 0 "C2" H 1050 3720 50  0000 C CNN
F 1 "4µ7" H 1050 3580 50  0000 C CNN
F 2 "agg:0402" H 1000 3650 50  0001 C CNN
F 3 "" H 1000 3650 50  0001 C CNN
F 4 "2426952" H 1000 3650 60  0001 C CNN "Farnell"
	1    1000 3650
	1    0    0    -1  
$EndComp
$Comp
L C C3
U 1 1
P 1000 3850
F 0 "C3" H 1050 3920 50  0000 C CNN
F 1 "100n" H 1050 3780 50  0000 C CNN
F 2 "agg:0402" H 1000 3850 50  0001 C CNN
F 3 "" H 1000 3850 50  0001 C CNN
F 4 "2496771" H 1000 3850 60  0001 C CNN "Farnell"
	1    1000 3850
	1    0    0    -1  
$EndComp
$Comp
L C C8
U 1 1
P 1200 3950
F 0 "C8" H 1250 4020 50  0000 C CNN
F 1 "100n" H 1250 3880 50  0000 C CNN
F 2 "agg:0402" H 1200 3950 50  0001 C CNN
F 3 "" H 1200 3950 50  0001 C CNN
F 4 "2496771" H 1200 3950 60  0001 C CNN "Farnell"
	1    1200 3950
	1    0    0    -1  
$EndComp
$Comp
L C C4
U 1 1
P 1000 4050
F 0 "C4" H 1050 4120 50  0000 C CNN
F 1 "100n" H 1050 3980 50  0000 C CNN
F 2 "agg:0402" H 1000 4050 50  0001 C CNN
F 3 "" H 1000 4050 50  0001 C CNN
F 4 "2496771" H 1000 4050 60  0001 C CNN "Farnell"
	1    1000 4050
	1    0    0    -1  
$EndComp
$Comp
L C C9
U 1 1
P 1200 4150
F 0 "C9" H 1250 4220 50  0000 C CNN
F 1 "100n" H 1250 4080 50  0000 C CNN
F 2 "agg:0402" H 1200 4150 50  0001 C CNN
F 3 "" H 1200 4150 50  0001 C CNN
F 4 "2496771" H 1200 4150 60  0001 C CNN "Farnell"
	1    1200 4150
	1    0    0    -1  
$EndComp
Wire Wire Line
	1300 4150 1500 4150
Wire Wire Line
	1100 4250 1350 4250
Wire Wire Line
	1350 4250 1350 4150
Connection ~ 1350 4150
Wire Wire Line
	1100 4050 1500 4050
Wire Wire Line
	1300 3950 1500 3950
Wire Wire Line
	1100 3850 1500 3850
Wire Wire Line
	1300 3750 1500 3750
Wire Wire Line
	1100 3650 1350 3650
Wire Wire Line
	1350 3650 1350 3750
Connection ~ 1350 3750
$Comp
L GND #PWR036
U 1 1
P 950 4300
F 0 "#PWR036" H 820 4340 50  0001 L CNN
F 1 "GND" H 950 4200 50  0000 C CNN
F 2 "" H 950 4300 60  0000 C CNN
F 3 "" H 950 4300 60  0000 C CNN
	1    950  4300
	1    0    0    -1  
$EndComp
Wire Wire Line
	1000 3650 950  3650
Wire Wire Line
	950  3650 950  4300
Wire Wire Line
	1000 4250 950  4250
Connection ~ 950  4250
Wire Wire Line
	1200 4150 950  4150
Connection ~ 950  4150
Wire Wire Line
	1000 4050 950  4050
Connection ~ 950  4050
Wire Wire Line
	1200 3950 950  3950
Connection ~ 950  3950
Wire Wire Line
	1000 3850 950  3850
Connection ~ 950  3850
Wire Wire Line
	1200 3750 950  3750
Connection ~ 950  3750
$Comp
L 3v3 #PWR037
U 1 1
P 1450 3600
F 0 "#PWR037" H 1450 3710 50  0001 L CNN
F 1 "3v3" H 1450 3690 50  0000 C CNN
F 2 "" H 1450 3600 60  0000 C CNN
F 3 "" H 1450 3600 60  0000 C CNN
	1    1450 3600
	1    0    0    -1  
$EndComp
Wire Wire Line
	1450 3600 1450 4150
Wire Wire Line
	1450 3650 1500 3650
Connection ~ 1450 3750
Connection ~ 1450 3650
Connection ~ 1450 3850
Connection ~ 1450 3950
Connection ~ 1450 4050
Connection ~ 1450 4150
$Comp
L GND #PWR038
U 1 1
P 1350 4550
F 0 "#PWR038" H 1220 4590 50  0001 L CNN
F 1 "GND" H 1350 4450 50  0000 C CNN
F 2 "" H 1350 4550 60  0000 C CNN
F 3 "" H 1350 4550 60  0000 C CNN
	1    1350 4550
	0    1    1    0   
$EndComp
Wire Wire Line
	1350 4550 1500 4550
Wire Wire Line
	1500 4450 1450 4450
Wire Wire Line
	1450 4350 1450 4550
Connection ~ 1450 4550
Wire Wire Line
	1500 4350 1450 4350
Connection ~ 1450 4450
$Comp
L R R5
U 1 1
P 1350 5450
F 0 "R5" H 1400 5500 50  0000 C CNN
F 1 "100" H 1400 5400 50  0000 C CNN
F 2 "agg:0402" H 1350 5450 50  0001 C CNN
F 3 "" H 1350 5450 50  0001 C CNN
F 4 "9239111" H 1350 5450 60  0001 C CNN "Farnell"
	1    1350 5450
	1    0    0    -1  
$EndComp
Wire Wire Line
	1500 5450 1450 5450
Text Label 2600 4550 0    60   ~ 0
CAN_TXD
Text Label 2600 4450 0    60   ~ 0
CAN_RXD
Text Label 1400 6750 2    60   ~ 0
ACCEL_INT
Text Label 1400 6850 2    60   ~ 0
ACCEL_CS
Text Label 2600 5050 0    60   ~ 0
ACCEL_SDO
Text Label 2600 5150 0    60   ~ 0
ACCEL_SDI
Text Label 2600 4950 0    60   ~ 0
ACCEL_SCLK
Text Label 1400 6150 2    60   ~ 0
BARO_SCLK
Text Label 1400 6350 2    60   ~ 0
BARO_SDI
Text Label 1400 6250 2    60   ~ 0
BARO_SDO
Text Label 2600 5750 0    60   ~ 0
BARO_CS
Text Label 1400 5950 2    60   ~ 0
LED_GRN
Text Label 1400 5750 2    60   ~ 0
LED_RED
Text Label 1400 5850 2    60   ~ 0
LED_YLW
Text Label 1400 5650 2    60   ~ 0
BEEPER
Wire Wire Line
	2600 4550 2500 4550
Wire Wire Line
	2500 4450 2600 4450
Wire Wire Line
	1400 6350 1500 6350
Wire Wire Line
	1500 6250 1400 6250
Wire Wire Line
	1400 6150 1500 6150
Wire Wire Line
	1400 6850 1500 6850
Wire Wire Line
	2500 4950 2600 4950
Wire Wire Line
	2600 5050 2500 5050
Wire Wire Line
	2500 5150 2600 5150
Wire Wire Line
	1400 6750 1500 6750
Wire Wire Line
	1400 5950 1500 5950
Wire Wire Line
	1500 5850 1400 5850
Wire Wire Line
	1400 5750 1500 5750
Wire Wire Line
	1400 5650 1500 5650
$Comp
L D D4
U 1 1
P 7350 1050
F 0 "D4" H 7400 1120 50  0000 C CNN
F 1 "D" H 7400 980 50  0000 C CNN
F 2 "agg:SOD-323" H 7350 1050 50  0001 C CNN
F 3 "" H 7350 1050 50  0001 C CNN
F 4 "1459033" H 7350 1050 60  0001 C CNN "Farnell"
	1    7350 1050
	0    1    1    0   
$EndComp
Wire Wire Line
	7050 1250 7350 1250
Wire Wire Line
	7350 1250 7350 1150
Connection ~ 7050 1250
Wire Wire Line
	7350 1050 7350 950 
Wire Wire Line
	7350 950  7050 950 
Connection ~ 7050 950 
NoConn ~ 1500 6450
NoConn ~ 1500 6550
NoConn ~ 1500 6650
NoConn ~ 2500 4850
NoConn ~ 2500 5950
NoConn ~ 2500 7050
NoConn ~ 2500 6850
NoConn ~ 2500 6750
NoConn ~ 2500 6650
NoConn ~ 2500 6550
NoConn ~ 2500 6450
NoConn ~ 2500 6350
NoConn ~ 2500 6250
NoConn ~ 2500 6150
NoConn ~ 2500 6050
NoConn ~ 2500 5850
NoConn ~ 2500 5650
NoConn ~ 2500 5550
NoConn ~ 2500 5450
NoConn ~ 2500 5350
NoConn ~ 2500 4750
NoConn ~ 2500 4650
NoConn ~ 2500 4350
NoConn ~ 2500 4250
NoConn ~ 2500 4150
NoConn ~ 2500 3850
NoConn ~ 2500 3750
$Comp
L PWR #FLG039
U 1 1
P 1850 1750
F 0 "#FLG039" H 1850 1910 50  0001 C CNN
F 1 "PWR" H 1850 1840 50  0000 C CNN
F 2 "" H 1850 1750 50  0001 C CNN
F 3 "" H 1850 1750 50  0001 C CNN
	1    1850 1750
	0    -1   -1   0   
$EndComp
$Comp
L PWR #FLG040
U 1 1
P 1900 1950
F 0 "#FLG040" H 1900 2110 50  0001 C CNN
F 1 "PWR" H 1900 2040 50  0000 C CNN
F 2 "" H 1900 1950 50  0001 C CNN
F 3 "" H 1900 1950 50  0001 C CNN
	1    1900 1950
	1    0    0    -1  
$EndComp
$Comp
L PWR #FLG041
U 1 1
P 3900 950
F 0 "#FLG041" H 3900 1110 50  0001 C CNN
F 1 "PWR" H 3900 1040 50  0000 C CNN
F 2 "" H 3900 950 50  0001 C CNN
F 3 "" H 3900 950 50  0001 C CNN
	1    3900 950 
	0    -1   -1   0   
$EndComp
NoConn ~ 4500 3100
Wire Wire Line
	1900 1700 1900 1750
Wire Wire Line
	1850 1750 1950 1750
Connection ~ 1900 1750
Wire Wire Line
	1900 1950 1900 2000
NoConn ~ 2500 3650
Wire Wire Line
	1350 5450 1300 5450
Wire Wire Line
	1300 5450 1300 5550
Wire Wire Line
	1300 5150 1300 5350
Wire Wire Line
	1300 5350 1500 5350
NoConn ~ 1500 6050
Wire Wire Line
	2600 5750 2500 5750
$EndSCHEMATC
